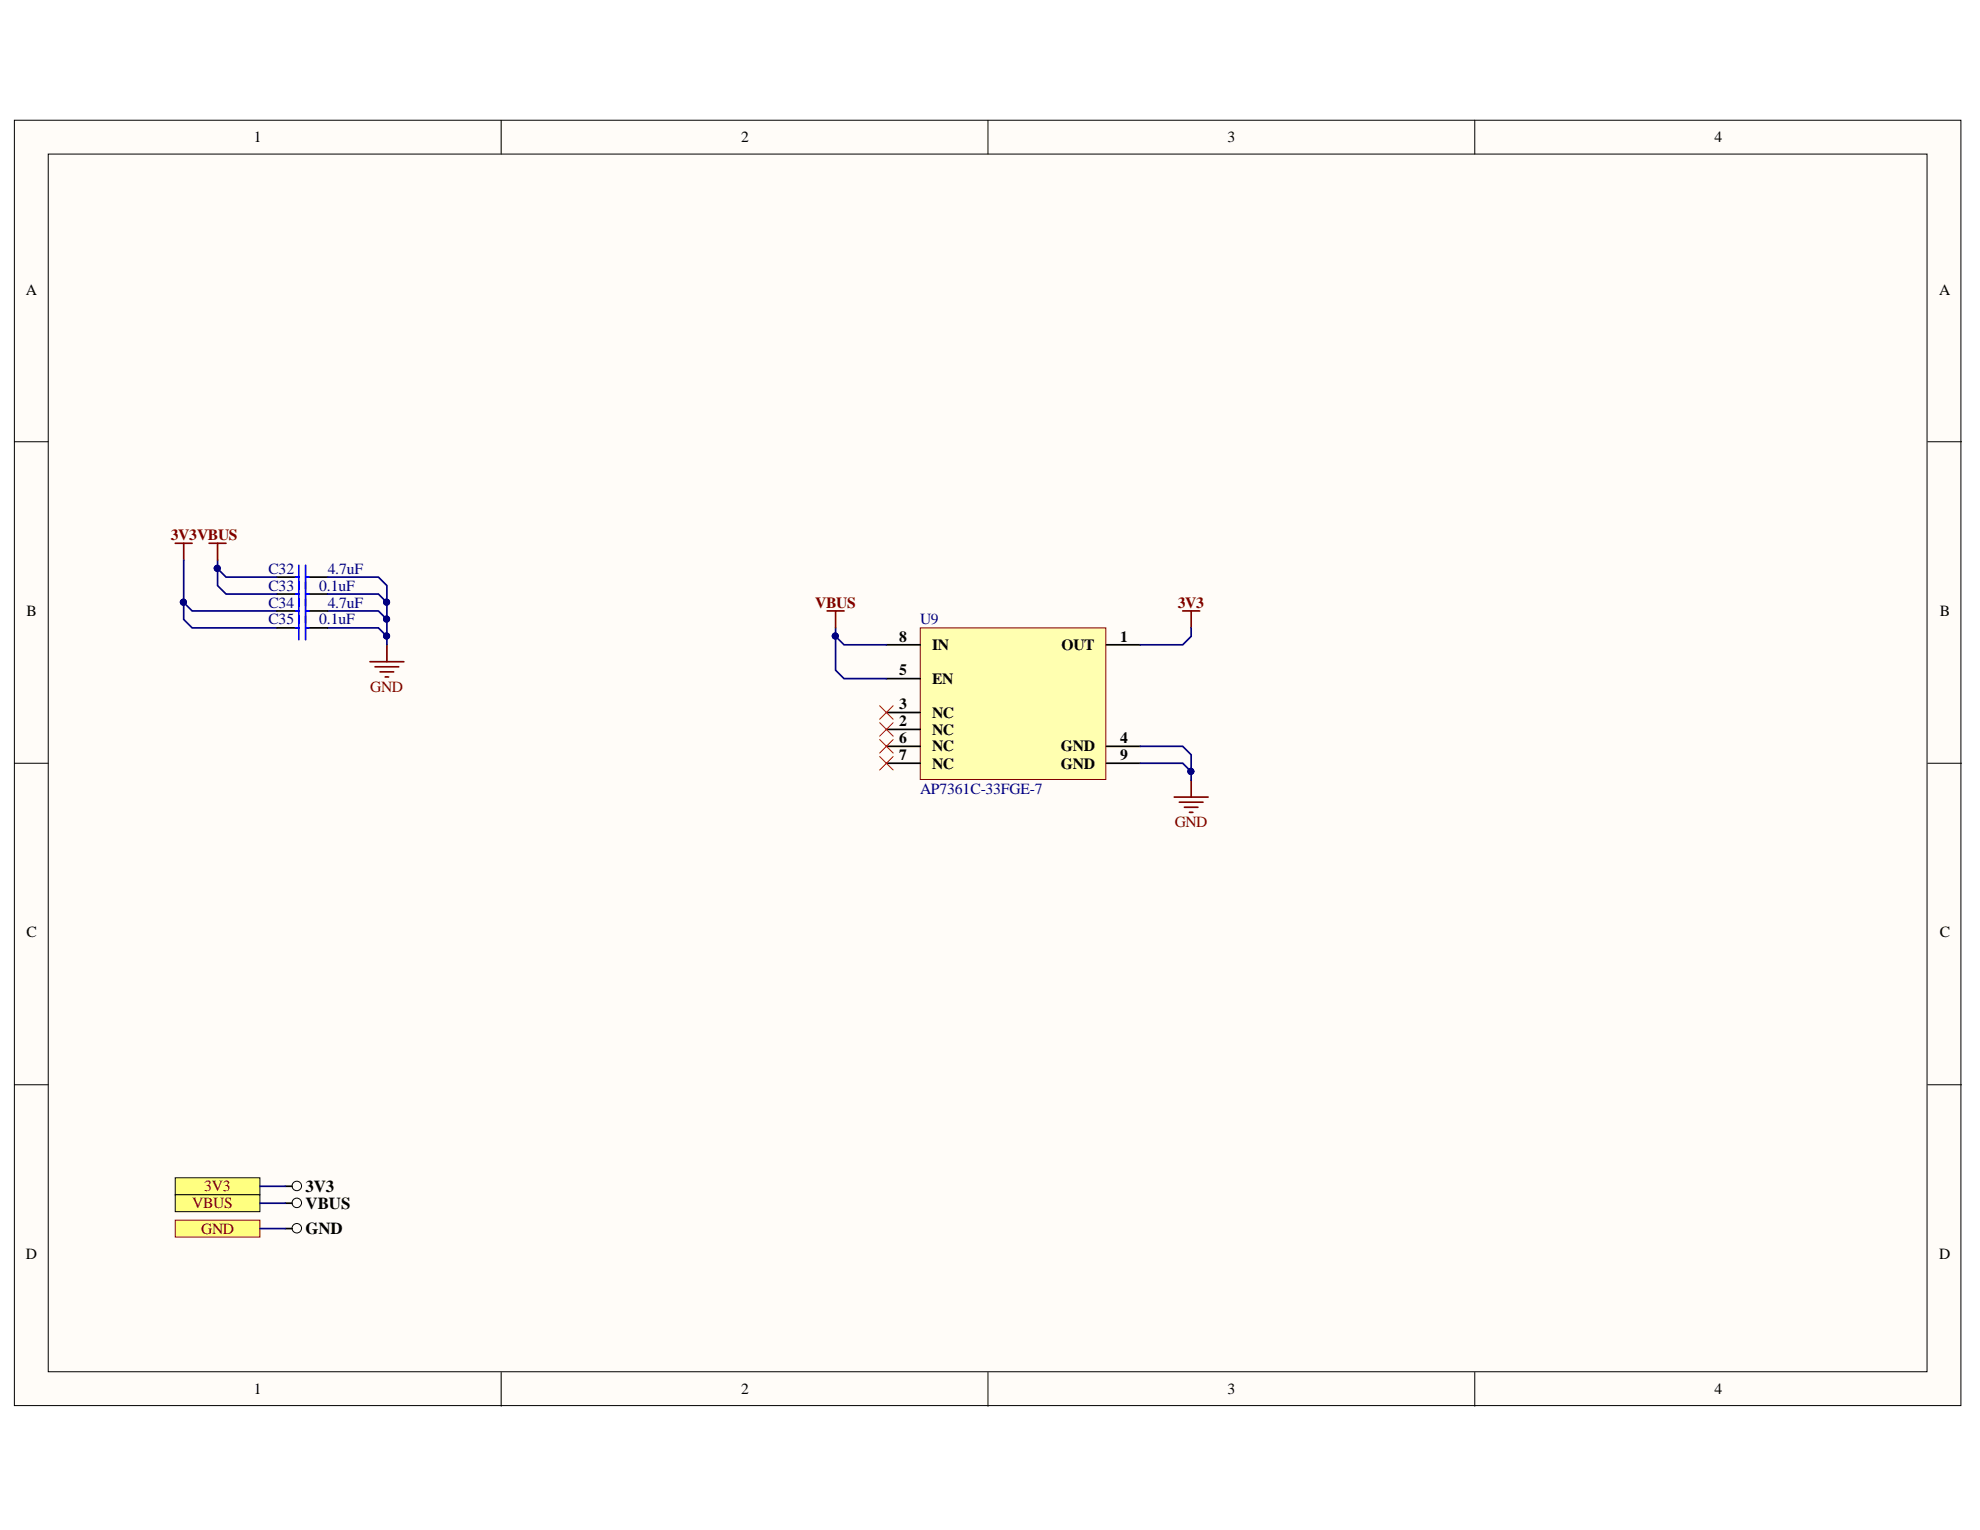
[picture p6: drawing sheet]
<svg xmlns="http://www.w3.org/2000/svg" width="279mm" height="216mm" viewBox="0 0 279 216" stroke-linecap="round" stroke-linejoin="round" font-family="sans-serif">
<g fill="#fffcf8" stroke="#000" stroke-width=".14">
<path d="M2 17h274.7v181.3h-274.7z"/>
<path d="M6.8 21.7h265.1v171.9h-265.1z"/>
</g>
<path d="M70.7 17v4.7M139.4 17v4.7M208.1 17v4.7M2 62.3h4.8M272 62.3h4.8M2 107.7h4.8M272 107.7h4.8M2 153.1h4.8M272 153.1h4.8M70.7 193.7v4.7M139.4 193.7v4.7M208.1 193.7v4.7" fill="none" stroke="#000" stroke-width=".14"/>
<path d="M129.9 88.6h26.1v21.4h-26.1z" fill="#ffffb0" stroke="#800000" stroke-width=".14"/>
<path d="M125.1 91h4.8M125.1 95.8h4.8M156.1 91h4.8M125.1 102.9h4.8M125.1 100.5h4.8M125.1 105.3h4.8M125.1 107.7h4.8M156.1 105.3h4.8M156.1 107.7h4.8" fill="none" stroke="#000" stroke-width=".24"/>
<g fill="none" stroke="#800000" stroke-width=".24">
<path d="M24.7 76.7h2.4M25.9 76.7v2.3M52.2 93.4h4.8M52.9 94.1h3.4M53.6 94.8h1.9M54.4 95.5h.4M54.6 91v2.4M166.9 86.2h2.4M168.1 86.2v2.4M165.7 112.5h4.8M166.4 113.2h3.4M167.1 113.9h1.9"/>
<path d="M167.8 114.6h.5M168.1 110.1v2.4"/>
</g>
<path d="M124.1 99.6l1.9 1.9M126 99.6l-1.9 1.9M124.1 102l1.9 1.9M124.1 104.4l1.9 1.9M124.1 106.7l1.9 2M126 102l-1.9 1.9M126 104.4l-1.9 1.9M126 106.7l-1.9 2" fill="none" stroke="#f00" stroke-width=".14"/>
<path d="M24.7 166.2h12v2.4h-12z" fill-rule="evenodd" fill="#ffff80" stroke="#000" stroke-width=".14"/>
<circle cx="41.9" cy="167.4" r=".67" fill="none" stroke="#000" stroke-width=".14"/>
<path d="M40.3 167.4h.9" fill="none" stroke="#000" stroke-width=".24"/>
<path d="M24.7 172.2h12v2.4h-12z" fill-rule="evenodd" fill="#ffff80" stroke="#800000" stroke-width=".14"/>
<circle cx="41.9" cy="173.3" r=".67" fill="none" stroke="#000" stroke-width=".14"/>
<path d="M40.3 173.4h.9" fill="none" stroke="#000" stroke-width=".24"/>
<path d="M24.7 168.6h12v2.4h-12z" fill-rule="evenodd" fill="#ffff80" stroke="#000" stroke-width=".14"/>
<circle cx="41.9" cy="169.7" r=".67" fill="none" stroke="#000" stroke-width=".14"/>
<path d="M39.1 81.4h3.1M39.1 83.8h3.1M39.1 86.2h3.1M39.1 88.6h3.1M43.1 81.4h3.1M43.1 83.8h3.1M43.1 86.2h3.1M43.1 88.6h3.1M40.3 169.8h.9" fill="none" stroke="#000" stroke-width=".24"/>
<path d="M42.2 79.8v10.5M43.1 79.8v10.5M41.7 81.4h.5M41.7 83.8h.5M41.7 86.2h.5M41.7 88.6h.5M43.1 81.4h.5M43.1 83.8h.5M43.1 86.2h.5M43.1 88.6h.5" fill="none" stroke="#00f" stroke-width=".24"/>
<g fill="none" stroke="#000080" stroke-width=".24">
<path d="M25.9 79v6l1.2 1.2h12M30.7 79v1.2l1.2 1.2h7.2M25.9 85v2.4l1.2 1.2h12M30.7 80.2v2.4l1.2 1.2h7.2M46.2 88.6h7.2l1.2 1.2v1.2M46.2 86.2h7.2l1.2 1.2v2.4M46.2 83.8h7.2l1.2 1.2v2.4M46.2 81.4h7.2l1.2 1.2v2.4M117.9 89.8v4.8l1.2 1.2h6M117.9 88.6v1.2l1.2 1.2h6M168.1 88.6v1.2l-1.2 1.2h-6M160.9 105.3h6l1.2 1.2v3.6"/>
<path d="M160.9 107.7h6l1.2 1.2M36.7 173.4h3.6M36.7 169.8h3.6M36.7 167.4h3.6"/>
</g>
<g fill="#000080" stroke="#000080" stroke-width=".14">
<circle cx="168" cy="108.8" r=".43"/>
<circle cx="25.9" cy="85" r=".43"/>
<circle cx="30.7" cy="80.2" r=".43"/>
<circle cx="54.5" cy="89.7" r=".43"/>
<circle cx="54.5" cy="87.4" r=".43"/>
<circle cx="54.5" cy="85" r=".43"/>
<circle cx="117.9" cy="89.7" r=".43"/>
</g>
<path d="M29.5 76.7h2.4M30.7 76.7v2.3M116.7 86.2h2.4M117.9 86.2v2.4" fill="none" stroke="#800000" stroke-width=".24"/>
<g font-size="2.4">
<text x="43.1" y="168.2">3V3</text>
<text x="43.1" y="170.6">VBUS</text>
<text x="43.1" y="174.2">GND</text>
</g>
<g font-size="2.2">
<text x="35.8" y="20.1">1</text>
<text x="104.6" y="20.1">2</text>
<text x="173.2" y="20.1">3</text>
<text x="241.9" y="20.1">4</text>
<text x="3.6" y="41.6">A</text>
<text x="273.6" y="41.6">A</text>
<text x="3.7" y="86.9">B</text>
<text x="273.7" y="86.9">B</text>
<text x="126.9" y="95.3">5</text>
<text x="126.9" y="90.6">8</text>
<text x="131.5" y="91.7">IN</text>
<text x="149.8" y="91.7">OUT</text>
<text x="158.1" y="90.6">1</text>
<text x="126.9" y="100.1">3</text>
<text x="131.5" y="101.3">NC</text>
<text x="131.5" y="96.5">EN</text>
<text x="126.9" y="102.5">2</text>
<text x="126.9" y="104.8">6</text>
<text x="126.9" y="107.2">7</text>
<text x="131.5" y="103.7">NC</text>
<text x="131.5" y="106">NC</text>
<text x="149.7" y="106">GND</text>
<text x="158.1" y="104.8">4</text>
<text x="158.1" y="107.2">9</text>
<text x="131.5" y="108.5">NC</text>
<text x="149.7" y="108.5">GND</text>
<text x="3.7" y="132.3">C</text>
<text x="273.7" y="132.3">C</text>
<text x="3.6" y="177.7">D</text>
<text x="273.6" y="177.7">D</text>
<text x="35.8" y="196.8">1</text>
<text x="104.6" y="196.8">2</text>
<text x="173.2" y="196.8">3</text>
<text x="241.9" y="196.8">4</text>
</g>
<g font-size="2.2" fill="#800000">
<text x="24.1" y="76.2">3V3VBUS</text>
<text x="115" y="85.7">VBUS</text>
<text x="166.2" y="85.7">3V3</text>
<text x="52.2" y="97.7">GND</text>
<text x="165.8" y="116.7">GND</text>
<text x="27.1" y="170.5">VBUS</text>
<text x="28.8" y="168.1">3V3</text>
<text x="28.4" y="174.1">GND</text>
</g>
<g font-size="2.2" fill="#000080">
<text x="37.9" y="81">C32</text>
<text x="37.9" y="83.4">C33</text>
<text x="45.1" y="83.4">0.1uF</text>
<text x="46.2" y="81">4.7uF</text>
<text x="37.9" y="85.7">C34</text>
<text x="37.9" y="88.1">C35</text>
<text x="45.1" y="88.1">0.1uF</text>
<text x="46.2" y="85.7">4.7uF</text>
<text x="129.8" y="88.1">U9</text>
<text x="129.8" y="112">AP7361C-33FGE-7</text>
</g>
</svg>
